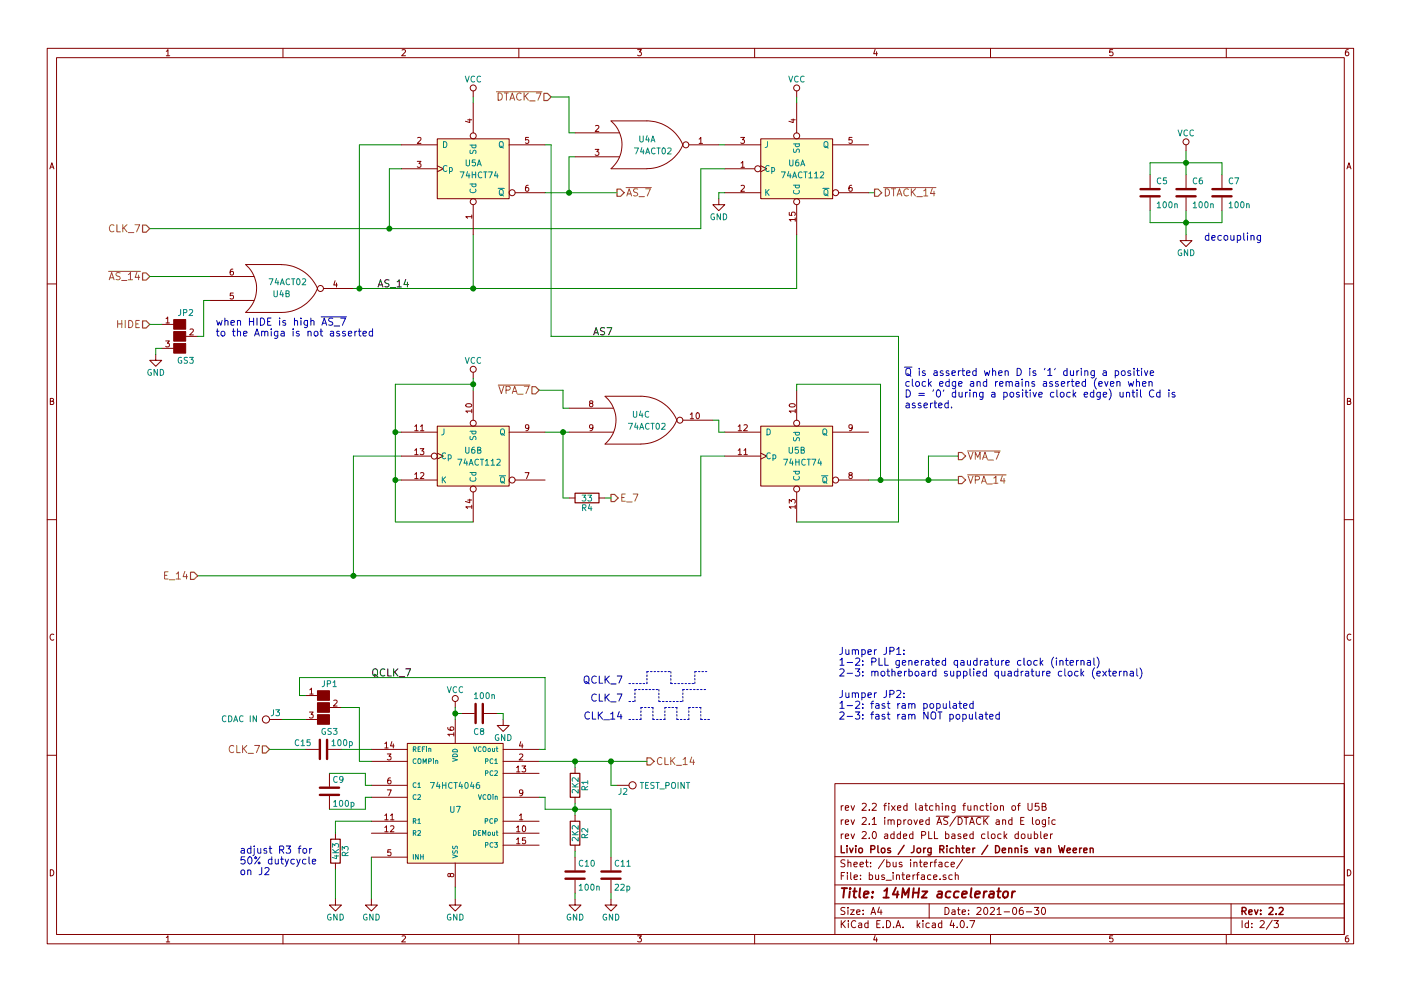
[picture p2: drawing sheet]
EESchema Schematic File Version 2
LIBS:power
LIBS:device
LIBS:switches
LIBS:relays
LIBS:motors
LIBS:transistors
LIBS:conn
LIBS:linear
LIBS:regul
LIBS:74xx
LIBS:cmos4000
LIBS:adc-dac
LIBS:memory
LIBS:xilinx
LIBS:microcontrollers
LIBS:dsp
LIBS:microchip
LIBS:analog_switches
LIBS:motorola
LIBS:texas
LIBS:intel
LIBS:audio
LIBS:interface
LIBS:digital-audio
LIBS:philips
LIBS:display
LIBS:cypress
LIBS:siliconi
LIBS:opto
LIBS:atmel
LIBS:contrib
LIBS:valves
LIBS:Dennis
LIBS:14MHz_Accelerator_V2_2-cache
EELAYER 25 0
EELAYER END
$Descr A4 11693 8268
encoding utf-8
Sheet 2 3
Title "14MHz accelerator"
Date "2021-06-30"
Rev "2.2"
Comp "Livio Plos / Jorg Richter / Dennis van Weeren"
Comment1 "rev 2.0 added PLL based clock doubler"
Comment2 "rev 2.1 improved ~AS~/~DTACK~ and E logic"
Comment3 "rev 2.2 fixed latching function of U5B"
Comment4 ""
$EndDescr
$Comp
L 74HCT4046 U7
U 1 1
P 3800 6650
F 0 "U7" H 3800 6550 50  0000 C CNN
F 1 "74HCT4046" H 3800 6750 50  0000 C CNN
F 2 "Housings_SOIC:SOIC-16_3.9x9.9mm_Pitch1.27mm" H 3800 6650 60  0001 C CNN
F 3 "" H 3800 6650 60  0001 C CNN
	1    3800 6650
	1    0    0    -1  
$EndComp
$Comp
L C C9
U 1 1
P 2750 6600
F 0 "C9" H 2775 6700 50  0000 L CNN
F 1 "100p" H 2775 6500 50  0000 L CNN
F 2 "Capacitors_SMD:C_0805_HandSoldering" H 2788 6450 50  0001 C CNN
F 3 "" H 2750 6600 50  0001 C CNN
	1    2750 6600
	1    0    0    -1  
$EndComp
$Comp
L R R3
U 1 1
P 2800 7100
F 0 "R3" V 2880 7100 50  0000 C CNN
F 1 "4K3" V 2800 7100 50  0000 C CNN
F 2 "Resistors_SMD:R_0805_HandSoldering" V 2730 7100 50  0001 C CNN
F 3 "" H 2800 7100 50  0001 C CNN
	1    2800 7100
	1    0    0    -1  
$EndComp
$Comp
L GND #PWR015
U 1 1
P 2800 7500
F 0 "#PWR015" H 2800 7250 50  0001 C CNN
F 1 "GND" H 2800 7350 50  0000 C CNN
F 2 "" H 2800 7500 50  0001 C CNN
F 3 "" H 2800 7500 50  0001 C CNN
	1    2800 7500
	1    0    0    -1  
$EndComp
$Comp
L GND #PWR016
U 1 1
P 3100 7500
F 0 "#PWR016" H 3100 7250 50  0001 C CNN
F 1 "GND" H 3100 7350 50  0000 C CNN
F 2 "" H 3100 7500 50  0001 C CNN
F 3 "" H 3100 7500 50  0001 C CNN
	1    3100 7500
	1    0    0    -1  
$EndComp
$Comp
L GND #PWR017
U 1 1
P 3800 7500
F 0 "#PWR017" H 3800 7250 50  0001 C CNN
F 1 "GND" H 3800 7350 50  0000 C CNN
F 2 "" H 3800 7500 50  0001 C CNN
F 3 "" H 3800 7500 50  0001 C CNN
	1    3800 7500
	1    0    0    -1  
$EndComp
$Comp
L R R1
U 1 1
P 4800 6550
F 0 "R1" V 4880 6550 50  0000 C CNN
F 1 "2K2" V 4800 6550 50  0000 C CNN
F 2 "Resistors_SMD:R_0805_HandSoldering" V 4730 6550 50  0001 C CNN
F 3 "" H 4800 6550 50  0001 C CNN
	1    4800 6550
	1    0    0    -1  
$EndComp
$Comp
L R R2
U 1 1
P 4800 6950
F 0 "R2" V 4880 6950 50  0000 C CNN
F 1 "2K2" V 4800 6950 50  0000 C CNN
F 2 "Resistors_SMD:R_0805_HandSoldering" V 4730 6950 50  0001 C CNN
F 3 "" H 4800 6950 50  0001 C CNN
	1    4800 6950
	1    0    0    -1  
$EndComp
$Comp
L C C10
U 1 1
P 4800 7300
F 0 "C10" H 4825 7400 50  0000 L CNN
F 1 "100n" H 4825 7200 50  0000 L CNN
F 2 "Capacitors_SMD:C_0805_HandSoldering" H 4838 7150 50  0001 C CNN
F 3 "" H 4800 7300 50  0001 C CNN
	1    4800 7300
	1    0    0    -1  
$EndComp
$Comp
L C C11
U 1 1
P 5100 7300
F 0 "C11" H 5125 7400 50  0000 L CNN
F 1 "22p" H 5125 7200 50  0000 L CNN
F 2 "Capacitors_SMD:C_0805_HandSoldering" H 5138 7150 50  0001 C CNN
F 3 "" H 5100 7300 50  0001 C CNN
	1    5100 7300
	1    0    0    -1  
$EndComp
$Comp
L GND #PWR018
U 1 1
P 5100 7500
F 0 "#PWR018" H 5100 7250 50  0001 C CNN
F 1 "GND" H 5100 7350 50  0000 C CNN
F 2 "" H 5100 7500 50  0001 C CNN
F 3 "" H 5100 7500 50  0001 C CNN
	1    5100 7500
	1    0    0    -1  
$EndComp
$Comp
L GND #PWR019
U 1 1
P 4800 7500
F 0 "#PWR019" H 4800 7250 50  0001 C CNN
F 1 "GND" H 4800 7350 50  0000 C CNN
F 2 "" H 4800 7500 50  0001 C CNN
F 3 "" H 4800 7500 50  0001 C CNN
	1    4800 7500
	1    0    0    -1  
$EndComp
$Comp
L VCC #PWR020
U 1 1
P 3800 5900
F 0 "#PWR020" H 3800 5750 50  0001 C CNN
F 1 "VCC" H 3800 6050 50  0000 C CNN
F 2 "" H 3800 5900 50  0001 C CNN
F 3 "" H 3800 5900 50  0001 C CNN
	1    3800 5900
	1    0    0    -1  
$EndComp
$Comp
L C C8
U 1 1
P 4000 5950
F 0 "C8" V 4150 5900 50  0000 L CNN
F 1 "100n" V 3850 5900 50  0000 L CNN
F 2 "Capacitors_SMD:C_0805_HandSoldering" H 4038 5800 50  0001 C CNN
F 3 "" H 4000 5950 50  0001 C CNN
	1    4000 5950
	0    1    1    0   
$EndComp
$Comp
L GND #PWR021
U 1 1
P 4200 6000
F 0 "#PWR021" H 4200 5750 50  0001 C CNN
F 1 "GND" H 4200 5850 50  0000 C CNN
F 2 "" H 4200 6000 50  0001 C CNN
F 3 "" H 4200 6000 50  0001 C CNN
	1    4200 6000
	1    0    0    -1  
$EndComp
$Comp
L 74HCT02 U4
U 3 1
P 5350 3500
F 0 "U4" H 5350 3550 50  0000 C CNN
F 1 "74ACT02" H 5400 3450 50  0000 C CNN
F 2 "Housings_SOIC:SOIC-14_3.9x8.7mm_Pitch1.27mm" H 5350 3500 50  0001 C CNN
F 3 "" H 5350 3500 50  0001 C CNN
	3    5350 3500
	1    0    0    -1  
$EndComp
$Comp
L 74HCT02 U4
U 2 1
P 2350 2400
F 0 "U4" H 2350 2450 50  0000 C CNN
F 1 "74ACT02" H 2400 2350 50  0000 C CNN
F 2 "Housings_SOIC:SOIC-14_3.9x8.7mm_Pitch1.27mm" H 2350 2400 50  0001 C CNN
F 3 "" H 2350 2400 50  0001 C CNN
	2    2350 2400
	1    0    0    1   
$EndComp
$Comp
L 74HCT02 U4
U 1 1
P 5400 1200
F 0 "U4" H 5400 1250 50  0000 C CNN
F 1 "74ACT02" H 5450 1150 50  0000 C CNN
F 2 "Housings_SOIC:SOIC-14_3.9x8.7mm_Pitch1.27mm" H 5400 1200 50  0001 C CNN
F 3 "" H 5400 1200 50  0001 C CNN
	1    5400 1200
	1    0    0    -1  
$EndComp
Text Notes 5200 5850 2    60   ~ 0
CLK_7\n
Text Notes 5200 6000 2    60   ~ 0
CLK_14
$Comp
L GND #PWR022
U 1 1
P 6000 1650
F 0 "#PWR022" H 6000 1400 50  0001 C CNN
F 1 "GND" H 6000 1500 50  0000 C CNN
F 2 "" H 6000 1650 50  0001 C CNN
F 3 "" H 6000 1650 50  0001 C CNN
	1    6000 1650
	1    0    0    -1  
$EndComp
Text Label 3150 2400 0    60   ~ 0
AS_14
$Comp
L VCC #PWR023
U 1 1
P 3950 3150
F 0 "#PWR023" H 3950 3000 50  0001 C CNN
F 1 "VCC" H 3950 3300 50  0000 C CNN
F 2 "" H 3950 3150 50  0001 C CNN
F 3 "" H 3950 3150 50  0001 C CNN
	1    3950 3150
	1    0    0    -1  
$EndComp
$Comp
L C C6
U 1 1
P 9900 1600
F 0 "C6" H 9950 1700 50  0000 L CNN
F 1 "100n" H 9950 1500 50  0000 L CNN
F 2 "Capacitors_SMD:C_0805_HandSoldering" H 9938 1450 50  0001 C CNN
F 3 "" H 9900 1600 50  0001 C CNN
	1    9900 1600
	1    0    0    -1  
$EndComp
$Comp
L C C7
U 1 1
P 10200 1600
F 0 "C7" H 10250 1700 50  0000 L CNN
F 1 "100n" H 10250 1500 50  0000 L CNN
F 2 "Capacitors_SMD:C_0805_HandSoldering" H 10238 1450 50  0001 C CNN
F 3 "" H 10200 1600 50  0001 C CNN
	1    10200 1600
	1    0    0    -1  
$EndComp
$Comp
L C C5
U 1 1
P 9600 1600
F 0 "C5" H 9650 1700 50  0000 L CNN
F 1 "100n" H 9650 1500 50  0000 L CNN
F 2 "Capacitors_SMD:C_0805_HandSoldering" H 9638 1450 50  0001 C CNN
F 3 "" H 9600 1600 50  0001 C CNN
	1    9600 1600
	1    0    0    -1  
$EndComp
$Comp
L GND #PWR024
U 1 1
P 9900 1950
F 0 "#PWR024" H 9900 1700 50  0001 C CNN
F 1 "GND" H 9900 1800 50  0000 C CNN
F 2 "" H 9900 1950 50  0001 C CNN
F 3 "" H 9900 1950 50  0001 C CNN
	1    9900 1950
	1    0    0    -1  
$EndComp
$Comp
L VCC #PWR025
U 1 1
P 9900 1250
F 0 "#PWR025" H 9900 1100 50  0001 C CNN
F 1 "VCC" H 9900 1400 50  0000 C CNN
F 2 "" H 9900 1250 50  0001 C CNN
F 3 "" H 9900 1250 50  0001 C CNN
	1    9900 1250
	1    0    0    -1  
$EndComp
Text Notes 10050 2000 0    60   ~ 0
decoupling
Text Notes 5200 5700 2    60   ~ 0
QCLK_7
Wire Wire Line
	2750 6450 3050 6450
Wire Wire Line
	2750 6750 3050 6750
Wire Wire Line
	3100 6850 2800 6850
Wire Wire Line
	2800 6850 2800 6950
Wire Wire Line
	2800 7250 2800 7500
Wire Wire Line
	3100 7150 3100 7500
Wire Wire Line
	3800 7400 3800 7500
Wire Wire Line
	4800 7100 4800 7150
Wire Wire Line
	5100 7450 5100 7500
Wire Wire Line
	4800 7450 4800 7500
Wire Wire Line
	4500 6350 5400 6350
Wire Wire Line
	4800 6700 4800 6800
Wire Wire Line
	4800 6400 4800 6350
Connection ~ 4800 6350
Wire Wire Line
	3100 6350 3000 6350
Wire Wire Line
	2500 5650 4550 5650
Wire Wire Line
	3800 5900 3800 6000
Wire Wire Line
	3850 5950 3800 5950
Connection ~ 3800 5950
Wire Wire Line
	4150 5950 4200 5950
Wire Wire Line
	4200 5950 4200 6000
Wire Wire Line
	4550 5650 4550 6250
Wire Wire Line
	4550 6750 5100 6750
Wire Wire Line
	5100 6750 5100 7150
Connection ~ 4800 6750
Wire Wire Line
	4550 6750 4550 6650
Wire Wire Line
	4550 6650 4500 6650
Wire Notes Line
	5250 5850 5300 5850
Wire Notes Line
	5300 5850 5300 5750
Wire Notes Line
	5300 5750 5500 5750
Wire Notes Line
	5500 5750 5500 5850
Wire Notes Line
	5500 5850 5700 5850
Wire Notes Line
	5700 5850 5700 5750
Wire Notes Line
	5250 6000 5350 6000
Wire Notes Line
	5350 6000 5350 5900
Wire Notes Line
	5350 5900 5450 5900
Wire Notes Line
	5450 5900 5450 6000
Wire Notes Line
	5450 6000 5550 6000
Wire Notes Line
	5550 6000 5550 5900
Wire Notes Line
	5550 5900 5650 5900
Wire Notes Line
	5650 5900 5650 6000
Wire Notes Line
	5650 6000 5750 6000
Wire Notes Line
	5750 6000 5750 5900
Wire Notes Line
	5750 5900 5850 5900
Wire Notes Line
	5700 5750 5900 5750
Wire Wire Line
	3100 6550 3050 6550
Wire Wire Line
	3050 6550 3050 6450
Wire Wire Line
	3100 6650 3050 6650
Wire Wire Line
	3050 6650 3050 6750
Wire Wire Line
	6050 1400 5850 1400
Wire Wire Line
	5850 1400 5850 1900
Wire Wire Line
	5850 1900 1250 1900
Wire Wire Line
	6650 2400 6650 1950
Wire Wire Line
	3950 2400 3950 1950
Connection ~ 3950 2400
Wire Wire Line
	6000 1200 6050 1200
Wire Wire Line
	4800 1300 4750 1300
Wire Wire Line
	4750 1300 4750 1600
Wire Wire Line
	4550 1600 5150 1600
Wire Wire Line
	4800 1100 4750 1100
Wire Wire Line
	4750 1100 4750 800 
Wire Wire Line
	4750 800  4600 800 
Wire Wire Line
	6050 1600 6000 1600
Wire Wire Line
	6000 1600 6000 1650
Wire Wire Line
	7300 1600 7250 1600
Wire Wire Line
	3350 1200 3000 1200
Wire Wire Line
	3000 1200 3000 2400
Connection ~ 3000 2400
Wire Wire Line
	3300 3200 3300 4350
Wire Wire Line
	3300 4350 3950 4350
Wire Wire Line
	3350 3600 3300 3600
Connection ~ 3300 3600
Wire Wire Line
	3350 4000 3300 4000
Connection ~ 3300 4000
Wire Wire Line
	3350 3800 2950 3800
Wire Wire Line
	2950 3800 2950 4800
Connection ~ 2950 4800
Wire Wire Line
	6050 3800 5850 3800
Wire Wire Line
	7500 4350 6650 4350
Wire Wire Line
	4700 3250 4500 3250
Wire Wire Line
	7250 4000 8000 4000
Wire Wire Line
	1650 4800 5850 4800
Wire Wire Line
	6050 3600 6000 3600
Wire Wire Line
	6000 3600 6000 3500
Wire Wire Line
	6000 3500 5950 3500
Wire Wire Line
	4550 3600 4750 3600
Wire Wire Line
	4700 3600 4700 4150
Connection ~ 4700 3600
Wire Wire Line
	4700 3250 4700 3400
Wire Wire Line
	4700 3400 4750 3400
Wire Wire Line
	9600 1750 9600 1850
Wire Wire Line
	9600 1850 10200 1850
Wire Wire Line
	10200 1850 10200 1750
Wire Wire Line
	9600 1450 9600 1350
Wire Wire Line
	9600 1350 10200 1350
Wire Wire Line
	10200 1350 10200 1450
Wire Wire Line
	9900 1250 9900 1450
Connection ~ 9900 1350
Wire Wire Line
	9900 1750 9900 1950
Connection ~ 9900 1850
Wire Notes Line
	5250 5700 5400 5700
Wire Notes Line
	5400 5700 5400 5600
Wire Notes Line
	5400 5600 5600 5600
Wire Notes Line
	5600 5600 5600 5700
Wire Notes Line
	5600 5700 5800 5700
Text HLabel 1250 1900 0    60   Input ~ 0
CLK_7
Text HLabel 1250 2300 0    60   Input ~ 0
~AS_14
Text HLabel 1650 4800 0    60   Input ~ 0
E_14
Text HLabel 4500 3250 0    60   Input ~ 0
~VPA_7
Text HLabel 2250 6250 0    60   Input ~ 0
CLK_7
Text HLabel 7300 1600 2    60   Output ~ 0
~DTACK_14
Text HLabel 5100 4150 2    60   Output ~ 0
E_7
Text HLabel 5400 6350 2    60   Output ~ 0
CLK_14
Text HLabel 4600 800  0    60   Input ~ 0
~DTACK_7
Text HLabel 5150 1600 2    60   Output ~ 0
~AS_7
Wire Wire Line
	7750 4000 7750 3800
Wire Wire Line
	7750 3800 8000 3800
Connection ~ 7750 4000
Text HLabel 8000 4000 2    60   Output ~ 0
~VPA_14
Text HLabel 8000 3800 2    60   Output ~ 0
~VMA_7
$Comp
L TEST_1P J2
U 1 1
P 5150 6550
F 0 "J2" V 5200 6600 50  0000 C CNN
F 1 "TEST_POINT" V 5150 6950 50  0000 C CNN
F 2 "Connectors:PINTST" H 5350 6550 50  0001 C CNN
F 3 "" H 5350 6550 50  0001 C CNN
	1    5150 6550
	0    1    1    0   
$EndComp
Wire Wire Line
	5150 6550 5100 6550
Connection ~ 5100 6350
Text Notes 2000 7300 0    60   ~ 0
adjust R3 for\n50% dutycycle\non J2
$Comp
L 74ACT112 U6
U 1 1
P 6650 1400
F 0 "U6" H 6650 1450 50  0000 C CNN
F 1 "74ACT112" H 6700 1350 50  0000 C CNN
F 2 "Housings_SOIC:SOIC-16_3.9x9.9mm_Pitch1.27mm" H 6650 1400 50  0001 C CNN
F 3 "" H 6650 1400 50  0001 C CNN
	1    6650 1400
	1    0    0    -1  
$EndComp
$Comp
L 74ACT112 U6
U 2 1
P 3950 3800
F 0 "U6" H 3950 3850 50  0000 C CNN
F 1 "74ACT112" H 4000 3750 50  0000 C CNN
F 2 "Housings_SOIC:SOIC-16_3.9x9.9mm_Pitch1.27mm" H 3950 3800 50  0001 C CNN
F 3 "" H 3950 3800 50  0001 C CNN
	2    3950 3800
	1    0    0    -1  
$EndComp
Wire Wire Line
	3950 3150 3950 3250
Wire Wire Line
	3950 3200 3300 3200
Connection ~ 3950 3200
$Comp
L VCC #PWR026
U 1 1
P 3950 800
F 0 "#PWR026" H 3950 650 50  0001 C CNN
F 1 "VCC" H 3950 950 50  0000 C CNN
F 2 "" H 3950 800 50  0001 C CNN
F 3 "" H 3950 800 50  0001 C CNN
	1    3950 800 
	1    0    0    -1  
$EndComp
$Comp
L VCC #PWR027
U 1 1
P 6650 800
F 0 "#PWR027" H 6650 650 50  0001 C CNN
F 1 "VCC" H 6650 950 50  0000 C CNN
F 2 "" H 6650 800 50  0001 C CNN
F 3 "" H 6650 800 50  0001 C CNN
	1    6650 800 
	1    0    0    -1  
$EndComp
Wire Wire Line
	3950 800  3950 850 
Wire Wire Line
	6650 800  6650 850 
Wire Notes Line
	5800 5700 5800 5600
Wire Notes Line
	5800 5600 5900 5600
Wire Notes Line
	5850 5900 5850 6000
Wire Notes Line
	5850 6000 5925 6000
$Comp
L C C15
U 1 1
P 2700 6250
F 0 "C15" V 2750 6350 50  0000 L CNN
F 1 "100p" V 2750 6000 50  0000 L CNN
F 2 "Capacitors_SMD:C_0805_HandSoldering" H 2738 6100 50  0001 C CNN
F 3 "" H 2700 6250 50  0001 C CNN
	1    2700 6250
	0    -1   -1   0   
$EndComp
Wire Wire Line
	3100 6250 2850 6250
Wire Wire Line
	2550 6250 2250 6250
Wire Wire Line
	2950 2400 6650 2400
Wire Wire Line
	4550 1200 4600 1200
Wire Wire Line
	4600 1200 4600 2800
Wire Wire Line
	4600 2800 7500 2800
Wire Wire Line
	7500 2800 7500 4350
Text Label 4950 2800 0    60   ~ 0
AS7
$Comp
L 74HCT74 U5
U 1 1
P 3950 1400
F 0 "U5" H 3950 1450 50  0000 C CNN
F 1 "74HCT74" H 4000 1350 50  0000 C CNN
F 2 "Housings_SOIC:SOIC-14_3.9x8.7mm_Pitch1.27mm" H 3950 1400 50  0001 C CNN
F 3 "" H 3950 1400 50  0001 C CNN
	1    3950 1400
	1    0    0    -1  
$EndComp
$Comp
L 74HCT74 U5
U 2 1
P 6650 3800
F 0 "U5" H 6650 3850 50  0000 C CNN
F 1 "74HCT74" H 6700 3750 50  0000 C CNN
F 2 "Housings_SOIC:SOIC-14_3.9x8.7mm_Pitch1.27mm" H 6650 3800 50  0001 C CNN
F 3 "" H 6650 3800 50  0001 C CNN
	2    6650 3800
	1    0    0    -1  
$EndComp
Wire Wire Line
	3350 1400 3250 1400
Wire Wire Line
	3250 1400 3250 1900
Connection ~ 3250 1900
Connection ~ 4750 1600
Wire Wire Line
	1750 2300 1250 2300
Wire Wire Line
	4550 6250 4500 6250
Text Label 3100 5650 0    60   ~ 0
QCLK_7
Wire Wire Line
	5100 6550 5100 6350
Wire Wire Line
	5850 4800 5850 3800
$Comp
L R R4
U 1 1
P 4900 4150
F 0 "R4" V 4980 4150 50  0000 C CNN
F 1 "33" V 4900 4150 50  0000 C CNN
F 2 "Resistors_SMD:R_0805_HandSoldering" V 4830 4150 50  0001 C CNN
F 3 "" H 4900 4150 50  0001 C CNN
	1    4900 4150
	0    1    1    0   
$EndComp
Wire Wire Line
	4700 4150 4750 4150
Wire Wire Line
	5100 4150 5050 4150
$Comp
L GS3 JP2
U 1 1
P 1500 2800
F 0 "JP2" H 1550 3000 50  0000 C CNN
F 1 "GS3" H 1550 2601 50  0000 C CNN
F 2 "Connectors:GS3" V 1588 2726 50  0001 C CNN
F 3 "" H 1500 2800 50  0001 C CNN
	1    1500 2800
	1    0    0    -1  
$EndComp
Text HLabel 1250 2700 0    60   Input ~ 0
HIDE
$Comp
L GND #PWR028
U 1 1
P 1300 2950
F 0 "#PWR028" H 1300 2700 50  0001 C CNN
F 1 "GND" H 1300 2800 50  0000 C CNN
F 2 "" H 1300 2950 50  0001 C CNN
F 3 "" H 1300 2950 50  0001 C CNN
	1    1300 2950
	1    0    0    -1  
$EndComp
Wire Wire Line
	1250 2700 1350 2700
Wire Wire Line
	1350 2900 1300 2900
Wire Wire Line
	1300 2900 1300 2950
Wire Wire Line
	1650 2800 1700 2800
Wire Wire Line
	1700 2800 1700 2500
Wire Wire Line
	1700 2500 1750 2500
Text Notes 1800 2800 0    60   ~ 0
when HIDE is high ~AS_7~ \nto the Amiga is not asserted
$Comp
L GS3 JP1
U 1 1
P 2700 5900
F 0 "JP1" H 2750 6100 50  0000 C CNN
F 1 "GS3" H 2750 5701 50  0000 C CNN
F 2 "Connectors:GS3" V 2788 5826 50  0001 C CNN
F 3 "" H 2700 5900 50  0001 C CNN
	1    2700 5900
	1    0    0    -1  
$EndComp
Wire Wire Line
	3000 6350 3000 5900
Wire Wire Line
	3000 5900 2850 5900
Wire Wire Line
	2500 5650 2500 5800
Wire Wire Line
	2500 5800 2550 5800
Wire Wire Line
	2550 6000 2350 6000
$Comp
L TEST_1P J3
U 1 1
P 2350 6000
F 0 "J3" V 2400 6050 50  0000 C CNN
F 1 "CDAC IN" V 2350 6350 50  0000 C CNN
F 2 "Connectors:PINTST" H 2550 6000 50  0001 C CNN
F 3 "" H 2550 6000 50  0001 C CNN
	1    2350 6000
	0    -1   -1   0   
$EndComp
Text Notes 7000 6000 0    60   ~ 0
Jumper JP1:\n1-2: PLL generated qaudrature clock (internal)\n2-3: motherboard supplied quadrature clock (external)\n\nJumper JP2:\n1-2: fast ram populated\n2-3: fast ram NOT populated 
Wire Wire Line
	7350 3200 7350 4000
Connection ~ 7350 4000
Wire Wire Line
	6650 3250 6650 3200
Wire Wire Line
	6650 3200 7350 3200
Text Notes 7550 3400 0    60   ~ 0
~Q~ is asserted when D is '1' during a positive \nclock edge and remains asserted (even when \nD = '0' during a positive clock edge) until Cd is \nasserted.
$EndSCHEMATC
